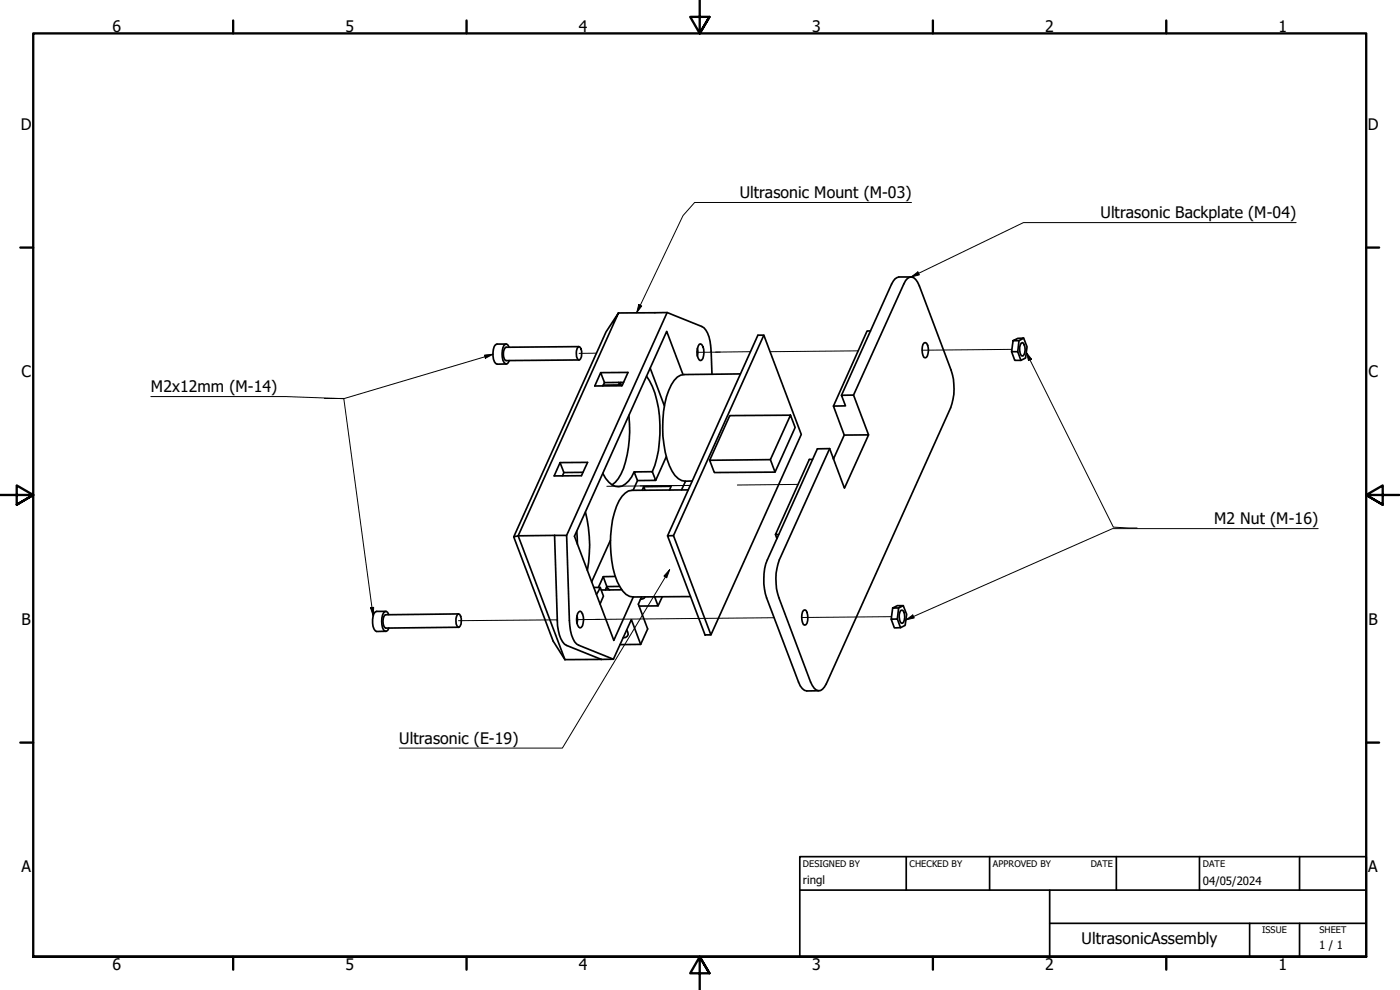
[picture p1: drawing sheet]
<svg xmlns="http://www.w3.org/2000/svg" width="420mm" height="297mm" viewBox="0 0 420 297" stroke-linecap="round" stroke-linejoin="round" font-family="sans-serif">
<!-- layer: Tweak Trail (ISO) -->
<path d="M179 106h-5.2M216.2 105.6l-7 .1M225.2 105.5l-10.4 .1M257.6 105.3l-26.5 .2M303.7 104.8l-27 .3M207.1 145.7l-25 .2M239.5 145.3l-18.2 .2M167.2 186l-29.6 .2M232.3 185.3l-59.3 .6M267.5 185l-26.9 .3" fill="none" stroke="#000" stroke-width=".3"/>
<!-- layer: Visible (ISO) -->
<g fill="none" stroke="#000" stroke-width=".51">
<path d="M185.6 93.9l14.6-.1 10.4 4.2a7 7 0 0 1 2.7 5.9l.4 8.4M185.6 93.9l-30.1 66.9-1.3 .3 27.7-61.5zM200.2 93.8l-30.1 66.8M261.2 99.3h-1l-10.1 22.5M273.4 83.1h-3.7a3 3 0 0 0-2.1 2.1l-15.1 33.4M151.9 103.2h-2.7a2.25 2.25 0 0 0-1.2 2.5 3.4 3.4 0 0 0 1.2 3.6l2.8-.1M152.8 104.2l-.7-1a1.61 1.61 0 0 0-1.4 2 4.5 4.5 0 0 0 1 3.9l.4 .1 .7-1M173.4 104.2l.3-.2a2.87 2.87 0 0 1 .2 4h-.3a3.6 3.6 0 0 1-.2-3.8zM173.7 104l-21.8 .2a2.98 2.98 0 0 0-.3 3.9l22.2-.1M180.3 111.8l8.2-.1-1.8 4-8.2 .1 1.8-4 1.1 3-.5 1M185.7 114.7l.2 .8-4.9 .1M186.2 115l.4 .7"/>
<path d="M186.3 114.7l-.4 .8M187.1 114.7l-5.7 .1M194.1 112.9a30.1 30.1 0 0 1 3.8 19.8 27.6 27.6 0 0 1-2.1 8.8M195.1 110.5l4.3 11.3M205 112.4l-4.9-13-27.7 61.5 11.8 31.2 5.9-13M209.3 104.5v2.4M209.9 103.3l.3-.1a3.7 3.7 0 0 1 .4 4.9l-.4 .1a3.7 3.7 0 0 1-.3-4.9zM222.2 112.2l-16.9 .2a4.7 4.7 0 0 0-3.8 3 31.8 31.8 0 0 0-1.9 20.3 15 15 0 0 0 4 7.9l1 .6 1 .2 2.1-.1M229.2 100.6l-27.1 60.1M256.2 118.5l15.1-33.4a2.27 2.27 0 0 1 3-1.7l1.1 1.3 .5 1.1 9.5 25.2a17.2 17.2 0 0 1-.1 11.4l-37.3 82.8a2.35 2.35 0 0 1-3.1 1.8l-.6-.5-1-1.9-9.6-25.3a17.2 17.2 0 0 1 .2-11.3l15.1-33.4M277.3 102.9l.4-.1a2.67 2.67 0 0 1 .8 3.3l-.2 .7-.7 .6a2.93 2.93 0 0 1-.8-3.3zM304 102.2l1.4-.7h1.8l-1.4 .7z"/>
<path d="M304 102.2l-.4 3.3h1.8l1 2.6M305.8 102.2l-.4 3.3M306.5 103l.3-.2a3.1 3.1 0 0 1 .2 4h-.4a3.6 3.6 0 0 1-.1-3.8zM307.2 101.5l1 2.6-.4 3.3-1.4 .7h-1.9l-.9-2.6M168.1 138.8l8.2-.1-1.8 4-8.2 .1 1.8-4 1.1 3-.4 1M188.7 124.6a34.5 34.5 0 0 1-2.3 17.6l-.9 1.4-1.8 1.9M200 137l-3.2 7.1M231.2 137.9l1.4 3.8M237.2 124.6l-6 13.3-18.2 .2 6-13.4 18.2-.1 1.4 3.7-6 13.4-18.2 .1-1.4-3.7M243.8 137.8h-.9l-10.2 22.6h1M249 134.6l4.4 11.9 7.3-16h-7.3l-3.3 7.2M249 134.6l-3.7 .1-15 33.4a17.8 17.8 0 0 0-.2 11.3l9.5 25.2a3.4 3.4 0 0 0 2.5 2.7l3.6-.1"/>
<path d="M260.7 130.5l-4.5-12-3.7 .1 1.2 3.2h-3.6l3.3 8.7M173.1 159.4l.2 3.9M174.9 141.7l-5.7 .1M175.7 153.7a41.6 41.6 0 0 1 .6 17.4M190.3 141.6a7.8 7.8 0 0 1-3.6 4.2 3.7 3.7 0 0 1-4-1.2l-1.8-2.6M190.3 141.6l5.5-.1 1 2.6-5.5 .1zM191.3 144.2l-1.3 2.9M192.7 147.1l.5-1.1 .4 1.1M193.2 146l8.2-.1-.5 1.2M205.7 144.4l-1.2 2.6M206.6 147l-16.9 .1a5.1 5.1 0 0 0-3.9 3.1 32.7 32.7 0 0 0-.6 24.3 7.8 7.8 0 0 0 3.7 4.4l1 .2 17.3-.1M154.2 161.1l11.8 31.2 3.5 5.6"/>
<path d="M166.4 160.6h3.7l.8 25.6a10.4 10.4 0 0 0 2.1 7l11.1 4.6M166.4 160.6l.9 25.6a10.4 10.4 0 0 0 2.1 7.1l11.1 4.6M166.4 160.6l-10.9 .2 14 37.1M178.2 176.3h1.9l1 2.6-1 2.3M180.1 176.3l-1.1 2.1M182.1 176.2l.8 .8M182.1 176l-1.1-3-1.4 3.3M183.2 162.1l-5.7 12.5M184.7 173h-3.7M185.9 175.9l-3.8 .1-.4 1M186.6 177h-6.2M192.5 179.1l-.9 2.2 2.8 7.4-2.1 4.6-6.2 .1"/>
<path d="M193.6 179.1l-.3 .4-1.1 .3M196.5 179.1l1 2.7h-5.7M198.8 179.1l-1.3 2.7M200.3 160.8l1.8-.1 11.3 29.8h-1.8zM200.3 160.8l27.2-60.2h1.7l11.3 29.8-27.1 60.1M232.7 160.4l.5 1.2M115.8 183.4h-2.8a2.25 2.25 0 0 0-1.2 2.5 3.6 3.6 0 0 0 1.2 3.6l2.8-.1M116.6 184.4l-.6-1a1.73 1.73 0 0 0-1.4 2 4.7 4.7 0 0 0 1 4l.8-.3 .3-.7M137.3 184.4l.3-.2a2.87 2.87 0 0 1 .2 4h-.3a3.6 3.6 0 0 1-.2-3.8zM137.6 184.2l-21.8 .3a2.86 2.86 0 0 0-.4 3.8l.4 .2 21.9-.3M173.2 184.8v2.3M173.7 183.6l.4-.2a3.8 3.8 0 0 1 .3 4.9l-.3 .1a3.7 3.7 0 0 1-.4-4.8z"/>
<path d="M180.5 197.9h-11M184.1 197.8l-3.6 .1M188.1 189a1.34 1.34 0 0 1 .3 1.6 1.34 1.34 0 0 1-1.4 .8M192.3 193.3l-2.8-7.4-5.4 11.9M241.2 183.1l.4-.1a2.93 2.93 0 0 1 .8 3.3l-.2 .7-.7 .6a2.88 2.88 0 0 1-.8-3.3zM267.9 182.4l1.4-.7h1.8l-1.4 .7zM267.9 182.4l-.4 3.4 1.8-.1 1 2.6M269.7 182.4l-.4 3.3M270.3 183.2l.3-.1a2.31 2.31 0 0 1 .8 2.9l-.5 1h-.4a3.6 3.6 0 0 1-.2-3.8zM271.1 181.7l1 2.6-.4 3.3-1.4 .7-1.9 .1-.9-2.6"/>
</g>
<!-- layer: Border (ISO) -->
<g fill="none" stroke="#000" stroke-width=".7">
<path d="M70 6.1v3.9M140 6.1v3.9M210 0v10l-2.9-4.9h5.8l-2.9 4.9 2.9-4.9M280 6.1v3.9M350 6.1v3.9M6.1 74.3h3.9M410 74.3h3.9M0 148.5h10l-5-2.8v5.7l5-2.9-5 2.9M420 148.5h-10l5-2.8v5.7l-5-2.9 5 2.9M6.1 222.8h3.9M410 222.8h3.9M10 287.1v-277.1h400v277.1h-400h400"/>
<path d="M70 287.1v3.8M140 287.1v3.8M212.9 292l-2.9-4.9 2.9 4.9h-5.8l2.9-4.9v9.9M280 287.1v3.8M350 287.1v3.8"/>
</g>
<!-- layer: Title (ISO) -->
<path d="M240 257h170v30.1h-170zM272 257v10.1M297 257v10.1M335 257v10.1M360 257v10.1M390 257v10.1M240 267.1h170M315 277h95M315 267.1v20M375 277v10.1M390 277v10.1" fill="none" stroke="#000" stroke-width=".51"/>
<!-- layer: Symbol (ISO) -->
<g fill="none" stroke="#000" stroke-width=".3">
<path d="M273.6 60.8h-65.1l-3.5 3.9-13.9 29.1M389 66.8h-81.9l-33.7 16.3M191.7 91.4l.9 .4-1.5 2zM273.4 83.1l2.1-1.5 .4 .9zM45.3 119h40.4l17.5 .6 8.8 65.2M145.4 106.5l2.6-.2-2.3 1.2zM148 106.3l-44.6 13.3h-6.1M308 105.8l1.6 1.9-.9 .5zM308 105.8l26.1 52.4 7.1 .2M395.6 158.6h-61.7l-62 27.4M201 170.9l-.9 2.4-.8-.5zM201 170.9l-32.2 53.6h-49"/>
<path d="M111.2 182.4l.9-.2-.1 2.6zM271.9 186l2-1.5 .5 .9z"/>
</g>
<path d="M191.7 91.4l.9 .4-1.5 2zM273.4 83.1l2.1-1.5 .4 .9zM145.4 106.5l2.6-.2-2.3 1.2zM308 105.8l1.6 1.9-.9 .5zM201 170.9l-.9 2.4-.8-.5zM111.2 182.4l.9-.2-.1 2.6zM271.9 186l2-1.5 .5 .9z" fill="#000"/>
<g font-size="4.8">
<text x="33.7" y="9.6">6</text>
<text x="103.7" y="9.6">5</text>
<text x="173.7" y="9.6">4</text>
<text x="243.7" y="9.6">3</text>
<text x="313.7" y="9.6">2</text>
<text x="383.7" y="9.6">1</text>
<text x="6.2" y="38.9">D</text>
<text x="410.5" y="38.9">D</text>
<text x="222" y="59.4">Ultrasonic Mount (M-03)</text>
<text x="330.3" y="65.5">Ultrasonic Backplate (M-04)</text>
<text x="6.4" y="113.1">C</text>
<text x="410.7" y="113.1">C</text>
<text x="45.3" y="117.7">M2x12mm (M-14)</text>
<text x="364.4" y="157.3">M2 Nut (M-16)</text>
<text x="6.4" y="187.4">B</text>
<text x="410.7" y="187.4">B</text>
<text x="119.8" y="223.2">Ultrasonic (E-19)</text>
<text x="6.4" y="261.7">A</text>
<text x="410.7" y="261.7">A</text>
<text x="324.6" y="283.4">UltrasonicAssembly</text>
<text x="33.7" y="290.9">6</text>
<text x="103.7" y="290.9">5</text>
<text x="173.7" y="290.9">4</text>
<text x="243.7" y="290.9">3</text>
<text x="313.7" y="290.9">2</text>
<text x="383.7" y="290.9">1</text>
</g>
<g font-size="3.4">
<text x="241" y="265.4">ringl</text>
<text x="361" y="265.5">04/05/2024</text>
<text x="395.9" y="284.6">1 / 1</text>
</g>
<g font-size="2.7">
<text x="241" y="260.1">DESIGNED BY</text>
<text x="273" y="260.1">CHECKED BY</text>
<text x="298" y="260.1">APPROVED BY</text>
<text x="327.3" y="260">DATE</text>
<text x="361" y="260">DATE</text>
<text x="378.8" y="280.1">ISSUE</text>
<text x="396" y="280.1">SHEET</text>
</g>
</svg>
